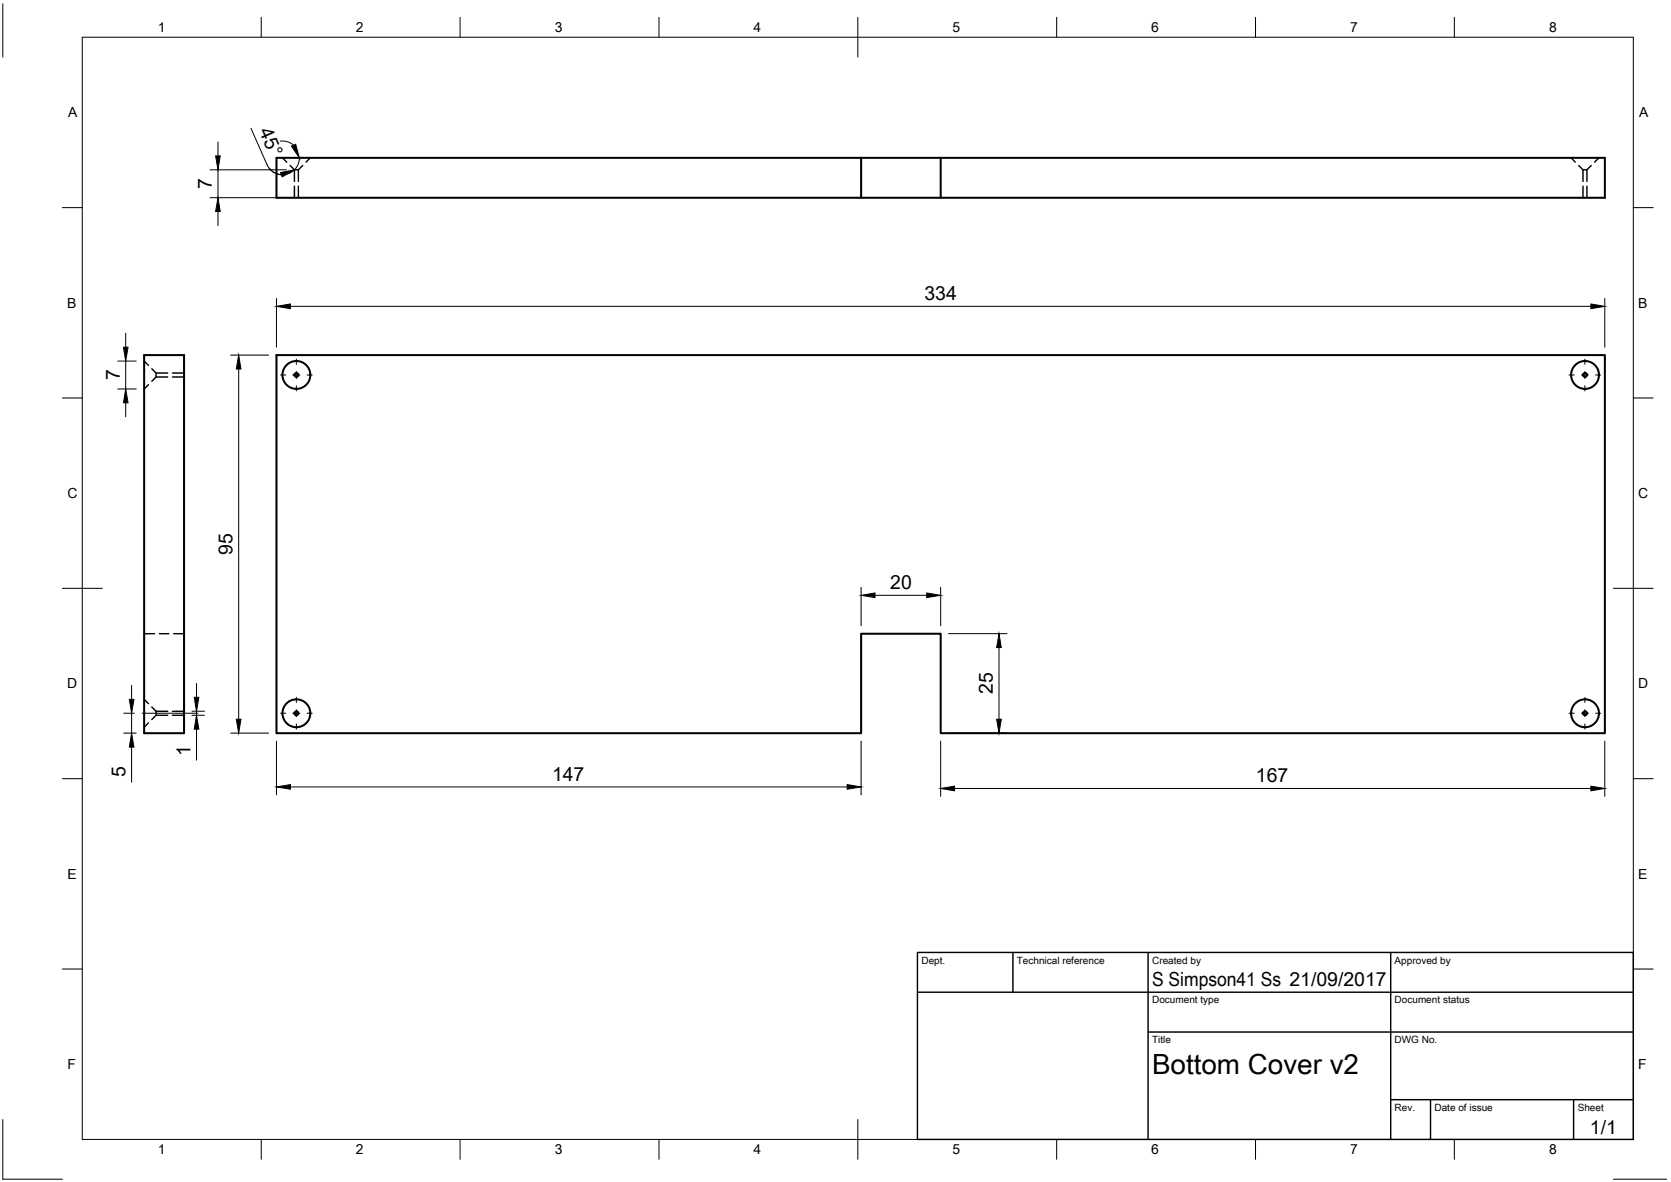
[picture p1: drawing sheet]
<svg xmlns="http://www.w3.org/2000/svg" width="420mm" height="297mm" viewBox="0 0 420 297" stroke-linecap="round" stroke-linejoin="round" font-family="sans-serif">
<!-- layer: Visible -->
<g fill="none" stroke="#000" stroke-width=".51">
<path d="M69.5 39.7h334v10h-334zM216.5 39.7v10M236.5 39.7v10M36.2 89.2h10.1v95.1h-10.1zM69.5 89.2h334v95.1h-167v-25h-20v25h-147z"/>
<circle cx="74.5" cy="94.2" r="3.5"/>
<circle cx="74.5" cy="94.2" r=".5"/>
<circle cx="398.5" cy="94.2" r="3.5"/>
<circle cx="398.5" cy="94.2" r=".5"/>
<circle cx="74.5" cy="179.2" r="3.5"/>
<circle cx="74.5" cy="179.2" r=".5"/>
<circle cx="398.5" cy="179.2" r="3.5"/>
<circle cx="398.5" cy="179.2" r=".5"/>
</g>
<!-- layer: Hidden -->
<g fill="none" stroke="#000" stroke-width=".36">
<path d="M71 39.7l1.1 1M78 39.7l-1.1 1M395 39.7l1.1 1M402 39.7l-1.1 1M72.9 41.6l1.1 1.1M74 42.7h1M74 42.7v2.9M74 46.8v2.9M75 42.7v2.9M75 46.8v2.9M76.1 41.6l-1.1 1.1M396.9 41.6l1.1 1.1"/>
<path d="M398 42.7h1M398 42.7v2.9M398 46.8v2.9M399 42.7v2.9M399 46.8v2.9M400.1 41.6l-1.1 1.1M36.2 90.7l1.1 1.1M37.3 96.7l-1.1 1M38.2 92.7l1.1 1M39.3 93.7v1M39.3 94.7l-1.1 1.1M39.3 93.7h2.9"/>
<path d="M39.3 94.7h2.9M43.4 93.7h2.9M43.4 94.7h2.9M36.2 159.3h2.7M40.1 159.3h2.3M43.7 159.3h2.6M36.2 175.7l1.1 1.1M38.2 177.7l1.1 1.1M39.3 178.8v.9M39.3 179.7l-1.1 1.1M39.3 178.8h2.9M39.3 179.7h2.9"/>
<path d="M43.4 178.8h2.9M43.4 179.7h2.9M37.3 181.7l-1.1 1.1"/>
</g>
<!-- layer: Border -->
<g fill="none" stroke="#000" stroke-width=".25">
<path d="M.7 1v13.4M20.7 9.4h390v276.9h-390zM65.7 4.4v5M115.7 4.4v5M165.7 4.4v5M215.7 4.4v10M265.7 4.4v5M315.7 4.4v5M365.7 4.4v5M15.7 52.2h5M410.7 52.2h5M15.7 100h5"/>
<path d="M410.7 100h5M15.7 147.8h10M405.7 147.8h10M15.7 195.7h5M410.7 195.7h5M15.7 243.5h5M410.7 243.5h5M.7 281.3v15h15M65.7 286.3v5M115.7 286.3v5M165.7 286.3v5M215.7 281.3v10"/>
<path d="M265.7 286.3v5M315.7 286.3v5M365.7 286.3v5M405.7 296.3h13.4"/>
</g>
<!-- layer: TitleBlock -->
<path d="M230.7 239.4h180v46.9h-180zM254.7 239.4v9.9M288.7 239.4v46.9M349.7 239.4v46.9M230.7 249.3h180M288.7 259.4h122M349.7 276.4h61M359.7 276.4v9.9M395.7 276.4v9.9" fill="none" stroke="#000" stroke-width=".36"/>
<!-- layer: Dimensions -->
<g fill="none" stroke="#000" stroke-width=".25">
<path d="M54.8 35.7v3.5M63.1 32.2l4 9.2M70.5 35.5l1.8 .1 1.5 .9M75.3 39.7a4.2 4.2 0 0 1-3.4 4.1 4.2 4.2 0 0 1-4.8-2.4M52.8 42.7h19.2M52.8 49.7h19.2M54.8 42.7v7M54.8 53.2v3.5M67.7 42.3l1.3 1.1 1.8 .5M69.5 75v12.2M73 77h327M403.5 75v12.2"/>
<path d="M29.6 90.7h4.7M29.6 97.7h4.7M31.6 83.7v3.5M31.6 90.7v7M58 89.2h9.5M60 92.7v88M31.6 101.2v3.5M216.5 147.6v9.6M220 149.6h13M236.5 147.6v9.6M238.5 159.2h14.7M31.1 179.2h2.7"/>
<path d="M33.1 172.2v3.5M33.1 179.2v5M48.3 178.7h3.1M48.3 179.7h3.1M49.4 171.7v3.5M49.4 178.7v1M251.2 162.7v18M31.1 184.2h3.2M33.1 187.7v8.9M49.4 183.2v7.8M58 184.2h9.5M69.5 186.2v13.5"/>
<path d="M73 197.8h140M216.5 186.2v13.5M236.5 186.2v14M238.5 184.2h14.7M240 198.1h160M403.5 186.2v14"/>
</g>
<g fill="#000" stroke="#000" stroke-width=".25">
<path d="M54.2 39.2h1.2l-.6 3.5zM73.3 36.7l1-.4 1 3.4zM54.8 49.7l.6 3.5h-1.2zM70.5 43.4l3.5-.7-3 1.8zM69.5 77l3.5-.6v1.2zM400 76.4l3.5 .6-3.5 .6zM31 87.2h1.2l-.6 3.5zM60 89.2l.6 3.5h-1.2zM31.6 97.7l.6 3.5h-1.2zM216.5 149.6l3.5-.6v1.2zM233 149l3.5 .6-3.5 .6zM32.5 175.7h1.2l-.6 3.5z"/>
<path d="M48.8 175.2h1.2l-.6 3.5zM251.2 159.2l.6 3.5h-1.2zM33.1 184.2l.6 3.5h-1.2zM49.4 179.7l.6 3.5h-1.2zM59.4 180.7h1.2l-.6 3.5zM69.5 197.8l3.5-.6v1.1zM213 197.2l3.5 .6-3.5 .5zM236.5 198.1l3.5-.5v1.1zM250.6 180.7h1.2l-.6 3.5zM400 197.6l3.5 .5-3.5 .6z"/>
</g>
<!-- layer: Center Lines -->
<g fill="none" stroke="#000" stroke-width=".25">
<path d="M70.5 94.2h1.3M73.6 94.2h1.8M74.5 90.2v1.4M74.5 93.3v1.8M74.5 96.9v1.3M77.2 94.2h1.3M394.5 94.2h1.3M397.6 94.2h1.8M398.5 90.2v1.4M398.5 93.3v1.8M398.5 96.9v1.3M401.2 94.2h1.3"/>
<path d="M35.8 179.2h14M70.5 179.2h1.3M73.6 179.2h1.8M74.5 175.2v1.4M74.5 178.4v1.7M77.2 179.2h1.3M394.5 179.2h1.3M397.6 179.2h1.8M398.5 175.2v1.4M398.5 178.4v1.7M401.2 179.2h1.3M74.5 181.9v1.3"/>
<path d="M398.5 181.9v1.3"/>
</g>
<text font-size="7" x="289.7" y="269.9">Bottom Cover v2</text>
<g font-size="4.9">
<text x="65.1" y="32.9" transform="rotate(66 65.1 32.9)">45°</text>
<text x="53.3" y="47.5" transform="rotate(-90 53.3 47.5)">7</text>
<text x="232.5" y="75.4">334</text>
<text x="30.1" y="95.6" transform="rotate(-90 30.1 95.6)">7</text>
<text x="58.4" y="139.5" transform="rotate(-90 58.4 139.5)">95</text>
<text x="223.8" y="148">20</text>
<text x="249.6" y="174.4" transform="rotate(-90 249.6 174.4)">25</text>
<text x="47.9" y="190.1" transform="rotate(-90 47.9 190.1)">1</text>
<text x="31.5" y="195.3" transform="rotate(-90 31.5 195.3)">5</text>
<text x="138.8" y="196.3">147</text>
<text x="315.8" y="196.6">167</text>
<text x="289.7" y="247.8">S Simpson41 Ss 21/09/2017</text>
<text x="399.8" y="284.9">1/1</text>
</g>
<g font-size="3.5">
<text x="39.7" y="8.1">1</text>
<text x="89.5" y="8.1">2</text>
<text x="139.5" y="8.1">3</text>
<text x="189.4" y="8.1">4</text>
<text x="239.5" y="8.1">5</text>
<text x="289.4" y="8.1">6</text>
<text x="339.5" y="8.1">7</text>
<text x="389.5" y="8.1">8</text>
<text x="17.1" y="29.5">A</text>
<text x="412.1" y="29.5">A</text>
<text x="16.9" y="77.3">B</text>
<text x="411.9" y="77.3">B</text>
<text x="16.9" y="125.2">C</text>
<text x="411.9" y="125.2">C</text>
<text x="16.9" y="173">D</text>
<text x="411.9" y="173">D</text>
<text x="16.9" y="220.9">E</text>
<text x="411.9" y="220.9">E</text>
<text x="16.9" y="268.7">F</text>
<text x="411.9" y="268.7">F</text>
<text x="39.7" y="290.1">1</text>
<text x="89.5" y="290.1">2</text>
<text x="139.5" y="290.1">3</text>
<text x="189.4" y="290.1">4</text>
<text x="239.5" y="290.1">5</text>
<text x="289.4" y="290.1">6</text>
<text x="339.5" y="290.1">7</text>
<text x="389.5" y="290.1">8</text>
</g>
<g font-size="2.5">
<text x="231.7" y="242.1">Dept.</text>
<text x="255.7" y="242.1">Technical reference</text>
<text x="289.7" y="242.1">Created by</text>
<text x="350.7" y="242.1">Approved by</text>
<text x="289.7" y="252.1">Document type</text>
<text x="350.7" y="252.1">Document status</text>
<text x="289.7" y="262.1">Title</text>
<text x="350.7" y="262.1">DWG No.</text>
<text x="350.7" y="279.1">Rev.</text>
<text x="360.7" y="279.1">Date of issue</text>
<text x="396.7" y="279.1">Sheet</text>
</g>
</svg>
